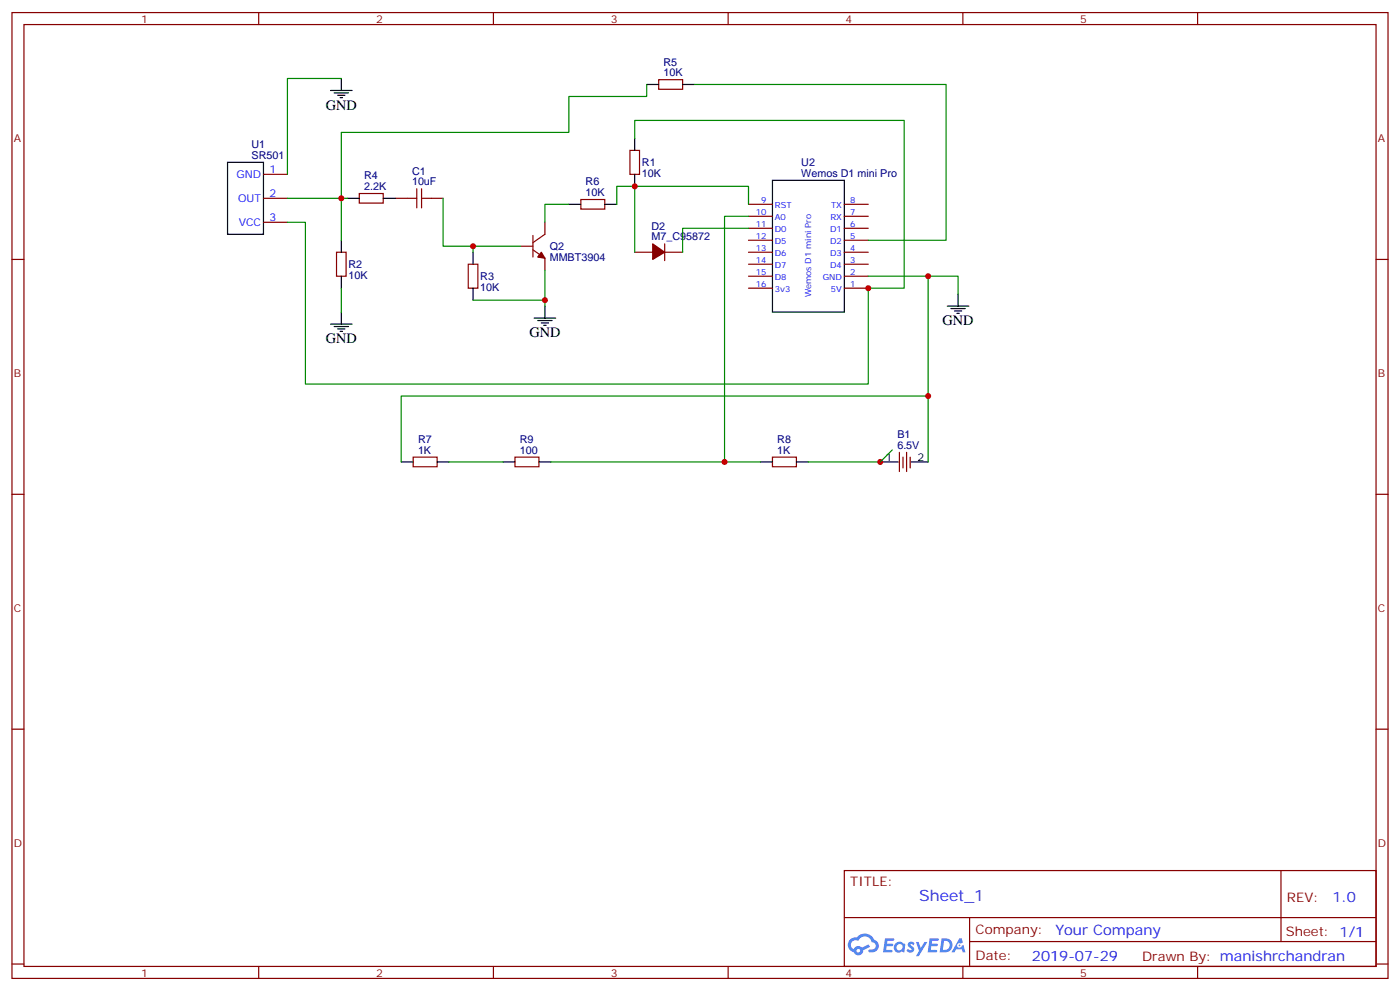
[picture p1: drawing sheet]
<svg xmlns="http://www.w3.org/2000/svg" width="412mm" height="292mm" viewBox="0 0 412 292" stroke-linecap="round" stroke-linejoin="round" font-family="sans-serif">
<g fill="none" stroke="#870000" stroke-width=".35">
<path d="M3.5 3.7h405.4v284.3h-405.4zM7.1 7.2h398.2v277.3h-398.2zM76.2 3.7v3.5M145.3 3.7v3.5M214.5 3.7v3.5M283.6 3.7v3.5M352.8 3.7v3.5M3.5 76.4h3.6M405.3 76.4h3.6M3.5 145.5h3.6M405.3 145.5h3.6M3.5 214.7h3.6"/>
<path d="M405.3 214.7h3.6M248.7 256.3h156.6v28.2h-156.6zM377.3 256.3v20.9M248.7 270.1h156.5M285.6 277.2h119.6M285.6 270.1v14.2M3.5 283.8h3.6M76.2 284.5v3.5M145.3 284.5v3.5M214.5 284.5v3.5M283.6 284.5v3.5M352.8 284.5v3.5"/>
<path d="M405.3 283.8h3.6"/>
</g>
<g fill="#5487ff">
<path d="M267.7 277.5a1.22 1.22 0 0 1 1.7 .2l-.4 .6a.47 .47 0 0 0-.3-.4 .47 .47 0 0 0-.5 .2l.1 .2a1.14 1.14 0 0 1 .8 1.8 1.14 1.14 0 0 1-1.9 0l-.2-.2 .5-.6 .7 .5a.29 .29 0 0 0 .3-.3 .29 .29 0 0 0-.2-.3 1.04 1.04 0 0 1-.6-1.7z"/>
<path d="M260.7 276.2h2.4l.3 .2-.2 .5-1.8 .1-.1 .8h1.5l.3 .4-.3 .4h-1.6l-.2 1.1h1.7l.2 .3-.2 .3-2.6 .1z"/>
<path d="M273.8 276.2h2.4l.3 .2-.1 .5-1.8 .1-.2 .8h1.6l.3 .4-.4 .4-1.6-.1-.1 1.1 1.7 .1 .2 .3-.2 .3-2.6 .1z"/>
<path d="M282.6 276.2h.7l.3 1.3-.6 .3a.69 .69 0 0 0-1 .3 .69 .69 0 0 0 .4 .9 .69 .69 0 0 0 .9-.6l.5-.2 .6 2.2h-.8l-.2-.9h-1.8l-.5 .9h-.8z"/>
<path d="M269.8 277.3h.8l.6 1.8 1.1-1.8h.9l-2.6 4.2h-.8l.9-1.5z"/>
<path d="M277.4 276.2l-.6 4.2h1.3a2.11 2.11 0 0 0 2.5-2.1 2.11 2.11 0 0 0-2.5-2.1zM278.1 277a1.39 1.39 0 0 1 1.7 1.4 1.39 1.39 0 0 1-1.8 1.2h-.3z"/>
<path d="M263.7 277.8a1.54 1.54 0 0 0-.1 2.2 1.54 1.54 0 0 0 2.2 .1l.6 .3 .3-2.3-.2-.3h-.4a1.49 1.49 0 0 0-2.4 0zM264 278.8a.94 .94 0 0 1 1.8 0 .94 .94 0 0 1-1.8 0z"/>
<path d="M250.4 276.6a2.18 2.18 0 0 0 1.1 3.7 1.44 1.44 0 0 0 1.6 .9 1.44 1.44 0 0 0 1.2-1.4l2-1.1-.5-.7-1.9 1a1.47 1.47 0 0 0-2.4 .4 1.39 1.39 0 0 1-.7-1.9 1.39 1.39 0 0 1 2-.5 2.12 2.12 0 0 1 2.2-1.3 2.12 2.12 0 0 1 1.9 1.7 1.14 1.14 0 0 1 1.1 1.4 1.14 1.14 0 0 1-1.7 .7 .43 .43 0 0 0-.5 .4 .43 .43 0 0 0 .4 .5 1.98 1.98 0 0 0 2.5-1.2 1.98 1.98 0 0 0-1.2-2.6 3.1 3.1 0 0 0-5.3-.6l-.9 .1zM252.3 279.9a.55 .55 0 0 1 1.1 0 .55 .55 0 0 1-1.1 0z"/>
<circle cx="282.6" cy="278.3" r=".26"/>
</g>
<g fill="none" stroke="#870000" stroke-width=".35">
<path d="M194 23.5h7.1v2.8h-7.1zM77.6 58.4h7.1M77.6 51.3h7.1M105.8 57h7.1v2.8h-7.1zM116.4 58.4h3.5M127 58.4h3.5M171.1 58.7h7.1v2.9h-7.1zM185.6 44.3h2.8v7h-2.8zM77.6 65.4h7.1M99.1 74.3h2.9v7h-2.9zM137.9 77.8h2.9v7h-2.9zM153.5 72.5h3.5"/>
<path d="M157 73.6l3.5 2.4v3.6M157 69.3v6.4M160.5 65.4v3.6l-3.5 2.4M187 74.3h5.3M195.8 71.8v4.9M195.8 74.3h5.3M220.5 74.3h7M220.5 77.8h7M220.5 70.7h7M220.5 67.2h7M220.5 63.7h7M220.5 60.1h7"/>
<path d="M248.7 74.3h7.1M248.7 77.8h7.1M248.7 70.7h7.1M248.7 67.2h7.1M248.7 63.7h7.1M248.7 60.1h7.1M220.5 84.8h7M220.5 81.3h7M248.7 84.8h7.1M248.7 81.3h7.1M121.7 134.6h7.1v2.8h-7.1zM151.7 134.6h7v2.8h-7z"/>
<path d="M227.5 134.6h7.1v2.8h-7.1zM264.9 133.2v5.6M266 134.6v3.2M267.1 133.2v5.6M268.1 134.6v3.2"/>
</g>
<g fill="#870000" stroke="#870000" stroke-width=".35">
<path d="M159.5 74.3l1 1.7-2.1-.3z"/>
<path d="M192.3 71.8l3.5 2.5-3.5 2.1z"/>
</g>
<g fill="none" stroke="#000" stroke-width=".35">
<path d="M97.4 26.6h6.3M98.4 27.3h4.3M99.5 28h2.1M100.2 28.8h.7M100.5 23.1v3.5M190.5 24.9h3.5M201.1 24.9h3.5M67 47.8h10.6v21.2h-10.6zM102.3 58.4h3.5M112.9 58.4h3.5M187 40.7v3.6M187 51.3v3.6"/>
<path d="M227.5 53.1h21.2v38.8h-21.2zM100.5 70.7v3.6M139.3 74.3v3.5M167.6 60.1h3.5M178.2 60.1h3.5M97.4 95.4h6.3M98.4 96.1h4.3M99.5 96.8h2.1M100.2 97.5h.7M100.5 81.3v3.5M100.5 91.9v3.5M139.3 84.8v3.6"/>
<path d="M157.3 93.7h6.4M158.4 94.4h4.2M159.5 95.1h2.1M160.2 95.8h.7M160.5 90.1v3.6M279 90.1h6.4M280.1 90.8h4.2M281.2 91.5h2.1M281.9 92.3h.7M282.2 86.6v3.5M118.2 136h3.5M128.8 136h3.5"/>
<path d="M148.2 136h3.5M158.7 136h3.6M224 136h3.5M234.6 136h3.5M259.3 136h5.3M268.5 136h4.9"/>
</g>
<path d="M119.9 58.4h2.9M122.8 55.6v5.6M124.2 55.6v5.6M124.2 58.4h2.8" fill="none" stroke="#a10000" stroke-width=".35"/>
<g fill="none" stroke="#008700" stroke-width=".35">
<path d="M100.5 23.1h-15.8v28.2M190.5 24.9v3.5h-22.9v10.6h-67.1v31.7M204.6 24.9h74.1v45.8h-22.9M84.7 58.4h17.6M130.5 58.4v14.1h23M187 40.7v-5.2h79.3v49.3h-10.5v28.3h-165.8v-47.7h-5.3M187 54.9h33.5v5.2M139.3 72.5v1.8M160.5 79.6v10.5M167.6 60.1h-7.1v5.3M181.7 60.1v-5.2h5.3v19.4M220.5 67.2h-19.4v7.1"/>
<path d="M220.5 63.7h-7.1v72.3M100.5 84.8v7.1M139.3 88.4h21.2M255.8 81.3h26.4v5.3M273.4 81.3v54.7M273.4 116.6h-155.2v19.4M132.3 136h15.9M162.3 136h61.7M238.1 136h21.2"/>
</g>
<g fill="#c00">
<circle cx="213.4" cy="136" r=".88"/>
<circle cx="273.4" cy="81.3" r=".88"/>
<circle cx="259.3" cy="136" r=".88"/>
<circle cx="187" cy="54.9" r=".88"/>
<circle cx="160.5" cy="88.4" r=".88"/>
<circle cx="139.3" cy="72.5" r=".88"/>
<circle cx="255.8" cy="84.8" r=".88"/>
<circle cx="100.5" cy="58.4" r=".88"/>
<circle cx="273.4" cy="116.6" r=".88"/>
</g>
<path d="M262.8 132.5l-3.5 3.5" fill="none" stroke="#008700" stroke-width=".35"/>
<text font-size="4.6" fill="#00f" x="270.8" y="265.3">Sheet_1</text>
<g font-size="4.2">
<text x="96" y="32.3">GND</text>
<text x="277.6" y="95.8">GND</text>
<text x="96" y="101.1">GND</text>
<text x="155.9" y="99.3">GND</text>
</g>
<g font-size="4.2" fill="#00f">
<text x="392.5" y="265.6">1.0</text>
<text x="310.9" y="275.1">Your Company</text>
<text x="304" y="282.9">2019-07-29</text>
</g>
<g font-size="3.9" fill="#800">
<text x="250.5" y="260.9">TITLE:</text>
<text x="379.1" y="265.6">REV:</text>
<text x="287.4" y="275.1">Company:</text>
<text x="378.7" y="275.7">Sheet: 1/1</text>
<text x="287.4" y="282.8">Date:</text>
<text x="336.4" y="282.8">Drawn By: manishrchandran</text>
</g>
<g font-size="3.2" fill="#800">
<text x="41.6" y="6.7">1</text>
<text x="110.8" y="6.7">2</text>
<text x="179.9" y="6.7">3</text>
<text x="249.1" y="6.7">4</text>
<text x="318.2" y="6.7">5</text>
<text x="4.1" y="41.8">A</text>
<text x="405.9" y="41.8">A</text>
<text x="4.1" y="110.9">B</text>
<text x="405.9" y="110.9">B</text>
<text x="4.1" y="180.1">C</text>
<text x="405.9" y="180.1">C</text>
<text x="4.1" y="249.2">D</text>
<text x="405.9" y="249.2">D</text>
<text x="41.6" y="287.5">1</text>
<text x="110.8" y="287.5">2</text>
<text x="179.9" y="287.5">3</text>
<text x="249.1" y="287.5">4</text>
<text x="318.2" y="287.5">5</text>
</g>
<g font-size="3.2" fill="#000080">
<text x="195.4" y="22.4">10K</text>
<text x="195.4" y="19.3">R5</text>
<text x="74.1" y="46.7">SR501</text>
<text x="74.1" y="43.7">U1</text>
<text x="107.3" y="52.8">R4</text>
<text x="121.4" y="51.4">C1</text>
<text x="189.1" y="52.1">10K</text>
<text x="189.1" y="49">R1</text>
<text x="236" y="52">Wemos D1 mini Pro</text>
<text x="236" y="49">U2</text>
<text x="107.3" y="55.9">2.2K</text>
<text x="121.4" y="54.5">10uF</text>
<text x="172.5" y="57.7">10K</text>
<text x="172.5" y="54.6">R6</text>
<text x="191.9" y="70.7">M7_C95872</text>
<text x="191.9" y="67.7">D2</text>
<text x="161.9" y="76.8">MMBT3904</text>
<text x="161.9" y="73.7">Q2</text>
<text x="102.7" y="82.1">10K</text>
<text x="102.7" y="79">R2</text>
<text x="141.5" y="82.5">R3</text>
<text x="141.5" y="85.6">10K</text>
<text x="123.1" y="130.5">R7</text>
<text x="153.1" y="130.5">R9</text>
<text x="229" y="130.5">R8</text>
<text x="264.3" y="128.9">B1</text>
<text x="123.1" y="133.5">1K</text>
<text x="153.1" y="133.5">100</text>
<text x="229" y="133.5">1K</text>
<text x="264.3" y="132.1">6.5V</text>
</g>
<g font-size="3.2" fill="#00f">
<text x="69.6" y="52.4">GND</text>
<text x="79.4" y="51">1</text>
<text x="70.1" y="59.4">OUT</text>
<text x="79.4" y="58">2</text>
<text x="79.4" y="65.1">3</text>
<text x="70.3" y="66.5">VCC</text>
</g>
<g font-size="3.2">
<text x="260.8" y="135.6">1</text>
<text x="270.2" y="135.6">2</text>
</g>
<g font-size="2.5" fill="#00f">
<text x="224.2" y="59.8">9</text>
<text x="250.5" y="59.8">8</text>
<text x="222.6" y="63.3">10</text>
<text x="228.2" y="64.7">A0</text>
<text x="228.2" y="61.2">RST</text>
<text x="244.6" y="64.7">RX</text>
<text x="244.8" y="61.2">TX</text>
<text x="250.5" y="63.3">7</text>
<text x="222.6" y="70.4">12</text>
<text x="222.6" y="66.9">11</text>
<text x="228.2" y="71.8">D5</text>
<text x="228.2" y="68.3">D0</text>
<text x="244.5" y="68.3">D1</text>
<text x="244.5" y="71.8">D2</text>
<text x="250.5" y="66.9">6</text>
<text x="250.5" y="70.4">5</text>
<text x="222.6" y="77.4">14</text>
<text x="222.6" y="73.9">13</text>
<text x="228.2" y="75.3">D6</text>
<text x="244.5" y="75.3">D3</text>
<text x="250.5" y="73.9">4</text>
<text x="250.5" y="77.4">3</text>
<text x="222.6" y="81">15</text>
<text x="228.2" y="82.4">D8</text>
<text x="228.2" y="78.8">D7</text>
<text x="242.3" y="82.4">GND</text>
<text x="244.5" y="78.8">D4</text>
<text x="250.5" y="81">2</text>
<text x="222.6" y="84.5">16</text>
<text x="228.2" y="85.9">3v3</text>
<text x="239" y="87.5" transform="rotate(-90 239 87.5)">Wemos D1 mini Pro</text>
<text x="244.7" y="85.9">5V</text>
<text x="250.5" y="84.5">1</text>
</g>
</svg>
